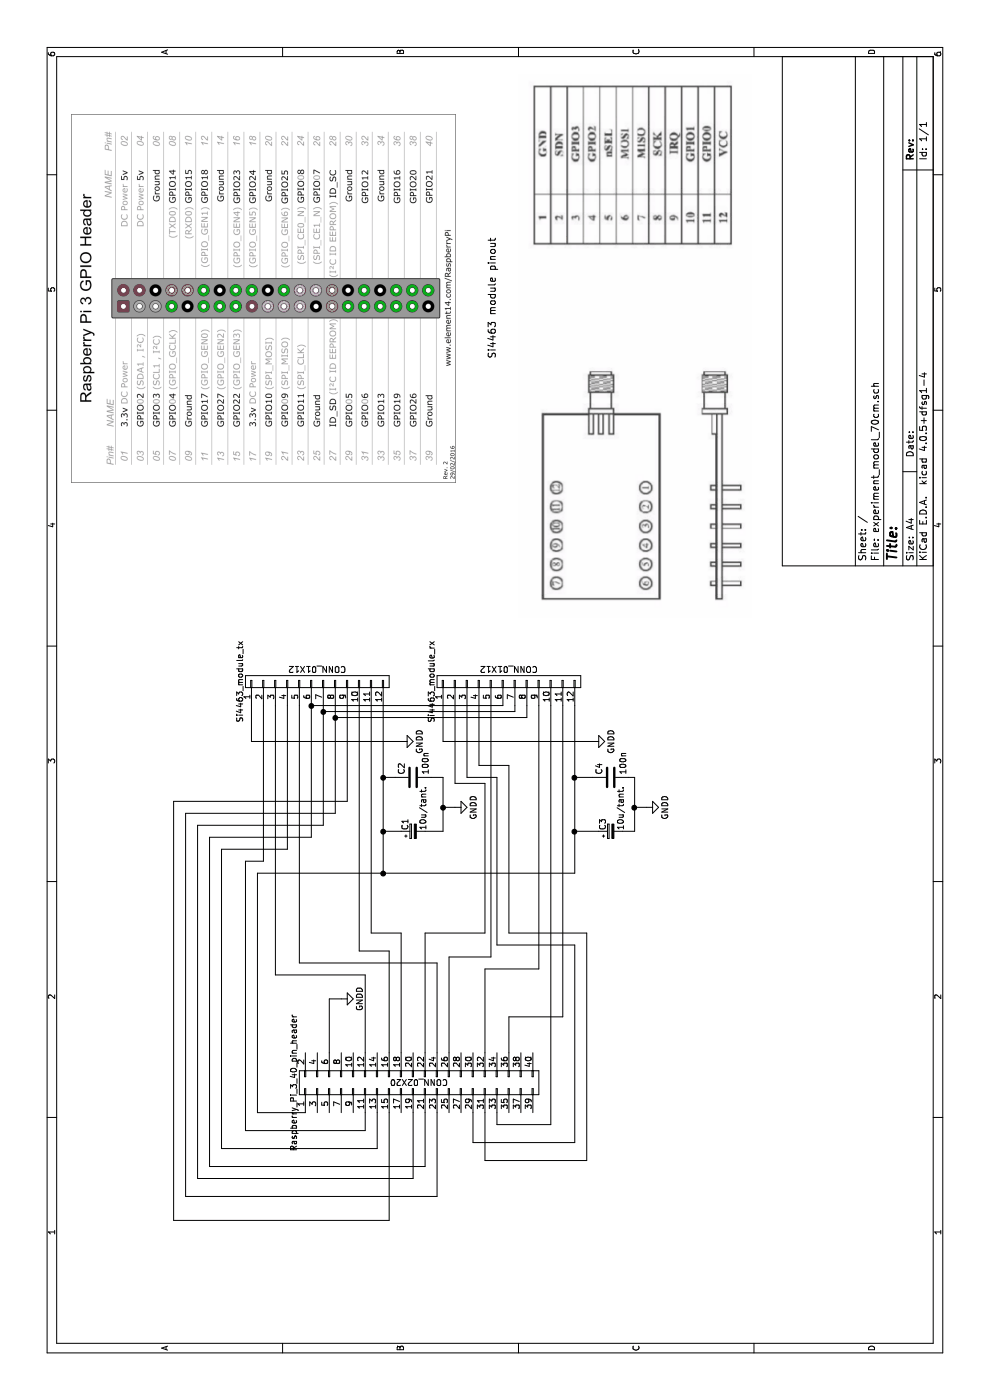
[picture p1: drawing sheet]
EESchema Schematic File Version 2
LIBS:power
LIBS:device
LIBS:transistors
LIBS:conn
LIBS:linear
LIBS:regul
LIBS:74xx
LIBS:cmos4000
LIBS:adc-dac
LIBS:memory
LIBS:xilinx
LIBS:microcontrollers
LIBS:dsp
LIBS:microchip
LIBS:analog_switches
LIBS:motorola
LIBS:texas
LIBS:intel
LIBS:audio
LIBS:interface
LIBS:digital-audio
LIBS:philips
LIBS:display
LIBS:cypress
LIBS:siliconi
LIBS:opto
LIBS:atmel
LIBS:contrib
LIBS:valves
LIBS:experiment_model_70cm-cache
EELAYER 25 0
EELAYER END
$Descr A4 11693 8268
encoding utf-8
Sheet 1 1
Title ""
Date ""
Rev ""
Comp ""
Comment1 ""
Comment2 ""
Comment3 ""
Comment4 ""
$EndDescr
$Comp
L CONN_01X12 Si4463_module_tx
U 1 1
P 6000 2650
F 0 "Si4463_module_tx" H 6000 3300 50  0000 C CNN
F 1 "CONN_01X12" V 6100 2650 50  0000 C CNN
F 2 "" H 6000 2650 50  0000 C CNN
F 3 "" H 6000 2650 50  0000 C CNN
	1    6000 2650
	1    0    0    -1  
$EndComp
$Comp
L CONN_01X12 Si4463_module_rx
U 1 1
P 6000 4250
F 0 "Si4463_module_rx" H 6000 4900 50  0000 C CNN
F 1 "CONN_01X12" V 6100 4250 50  0000 C CNN
F 2 "" H 6000 4250 50  0000 C CNN
F 3 "" H 6000 4250 50  0000 C CNN
	1    6000 4250
	1    0    0    -1  
$EndComp
$Comp
L CONN_02X20 Raspberry_Pi_3_40_pin_header
U 1 1
P 2650 3500
F 0 "Raspberry_Pi_3_40_pin_header" H 2650 4550 50  0000 C CNN
F 1 "CONN_02X20" V 2650 3500 50  0000 C CNN
F 2 "" H 2650 2550 50  0000 C CNN
F 3 "" H 2650 2550 50  0000 C CNN
	1    2650 3500
	1    0    0    -1  
$EndComp
$Comp
L GNDD #PWR?
U 1 1
P 3350 2850
F 0 "#PWR?" H 3350 2600 50  0001 C CNN
F 1 "GNDD" H 3350 2700 50  0000 C CNN
F 2 "" H 3350 2850 50  0000 C CNN
F 3 "" H 3350 2850 50  0000 C CNN
	1    3350 2850
	1    0    0    -1  
$EndComp
$Comp
L GNDD #PWR?
U 1 1
P 5500 3350
F 0 "#PWR?" H 5500 3100 50  0001 C CNN
F 1 "GNDD" H 5500 3200 50  0000 C CNN
F 2 "" H 5500 3350 50  0000 C CNN
F 3 "" H 5500 3350 50  0000 C CNN
	1    5500 3350
	1    0    0    -1  
$EndComp
$Comp
L GNDD #PWR?
U 1 1
P 5500 4950
F 0 "#PWR?" H 5500 4700 50  0001 C CNN
F 1 "GNDD" H 5500 4800 50  0000 C CNN
F 2 "" H 5500 4950 50  0000 C CNN
F 3 "" H 5500 4950 50  0000 C CNN
	1    5500 4950
	1    0    0    -1  
$EndComp
$Comp
L C C2
U 1 1
P 5200 3450
F 0 "C2" H 5225 3550 50  0000 L CNN
F 1 "100n" H 5225 3350 50  0000 L CNN
F 2 "" H 5238 3300 50  0000 C CNN
F 3 "" H 5200 3450 50  0000 C CNN
	1    5200 3450
	1    0    0    -1  
$EndComp
$Comp
L C C4
U 1 1
P 5200 5100
F 0 "C4" H 5225 5200 50  0000 L CNN
F 1 "100n" H 5225 5000 50  0000 L CNN
F 2 "" H 5238 4950 50  0000 C CNN
F 3 "" H 5200 5100 50  0000 C CNN
	1    5200 5100
	1    0    0    -1  
$EndComp
$Comp
L CP_Small C1
U 1 1
P 4750 3450
F 0 "C1" H 4760 3520 50  0000 L CNN
F 1 "10u/tant." H 4760 3370 50  0000 L CNN
F 2 "" H 4750 3450 50  0000 C CNN
F 3 "" H 4750 3450 50  0000 C CNN
	1    4750 3450
	1    0    0    -1  
$EndComp
$Comp
L CP_Small C3
U 1 1
P 4750 5100
F 0 "C3" H 4760 5170 50  0000 L CNN
F 1 "10u/tant." H 4760 5020 50  0000 L CNN
F 2 "" H 4750 5100 50  0000 C CNN
F 3 "" H 4750 5100 50  0000 C CNN
	1    4750 5100
	1    0    0    -1  
$EndComp
$Comp
L GNDD #PWR?
U 1 1
P 4950 3800
F 0 "#PWR?" H 4950 3550 50  0001 C CNN
F 1 "GNDD" H 4950 3650 50  0000 C CNN
F 2 "" H 4950 3800 50  0000 C CNN
F 3 "" H 4950 3800 50  0000 C CNN
	1    4950 3800
	1    0    0    -1  
$EndComp
$Comp
L GNDD #PWR?
U 1 1
P 4950 5400
F 0 "#PWR?" H 4950 5150 50  0001 C CNN
F 1 "GNDD" H 4950 5250 50  0000 C CNN
F 2 "" H 4950 5400 50  0000 C CNN
F 3 "" H 4950 5400 50  0000 C CNN
	1    4950 5400
	1    0    0    -1  
$EndComp
Wire Wire Line
	5800 3200 4400 3200
Wire Wire Line
	4400 2150 4400 4800
Wire Wire Line
	4400 2150 2400 2150
Wire Wire Line
	2400 2150 2400 2550
Wire Wire Line
	4400 4800 5800 4800
Connection ~ 4400 3200
Wire Wire Line
	5500 3350 5500 2100
Wire Wire Line
	5500 2100 5800 2100
Wire Wire Line
	5500 3700 5500 4950
Wire Wire Line
	5500 3700 5800 3700
Wire Wire Line
	4750 3350 4750 3200
Connection ~ 4750 3200
Wire Wire Line
	5200 3300 5200 3200
Connection ~ 5200 3200
Wire Wire Line
	4750 5000 4750 4800
Connection ~ 4750 4800
Wire Wire Line
	5200 4800 5200 4950
Connection ~ 5200 4800
Wire Wire Line
	4750 5200 4750 5300
Wire Wire Line
	4750 5300 5200 5300
Wire Wire Line
	5200 5300 5200 5250
Wire Wire Line
	4950 5400 4950 5300
Connection ~ 4950 5300
Wire Wire Line
	4750 3550 4750 3700
Wire Wire Line
	4750 3700 5200 3700
Wire Wire Line
	5200 3700 5200 3600
Wire Wire Line
	4950 3800 4950 3700
Connection ~ 4950 3700
Wire Wire Line
	5800 2200 4500 2200
Wire Wire Line
	4500 2200 4500 2050
Wire Wire Line
	4500 2050 2250 2050
Wire Wire Line
	2250 2050 2250 3050
Wire Wire Line
	2250 3050 2400 3050
Wire Wire Line
	3350 2850 3350 2750
Wire Wire Line
	3350 2750 2900 2750
Wire Wire Line
	5800 2300 3550 2300
Wire Wire Line
	3550 2300 3550 3050
Wire Wire Line
	3550 3050 2900 3050
Wire Wire Line
	5800 2400 4600 2400
Wire Wire Line
	4600 2400 4600 1850
Wire Wire Line
	4600 1850 2100 1850
Wire Wire Line
	2100 1850 2100 3150
Wire Wire Line
	2100 3150 2400 3150
Wire Wire Line
	5800 2500 3650 2500
Wire Wire Line
	3650 2500 3650 3650
Wire Wire Line
	3650 3650 2900 3650
Wire Wire Line
	5800 2600 4700 2600
Wire Wire Line
	4700 2600 4700 1750
Wire Wire Line
	4700 1750 1950 1750
Wire Wire Line
	1950 1750 1950 3550
Wire Wire Line
	1950 3550 2400 3550
Wire Wire Line
	5800 2700 4800 2700
Wire Wire Line
	4800 2700 4800 1650
Wire Wire Line
	4800 1650 1850 1650
Wire Wire Line
	1850 1650 1850 3450
Wire Wire Line
	1850 3450 2400 3450
Wire Wire Line
	5800 2800 4900 2800
Wire Wire Line
	4900 2800 4900 1550
Wire Wire Line
	4900 1550 1700 1550
Wire Wire Line
	1700 1550 1700 3650
Wire Wire Line
	1700 3650 2400 3650
Wire Wire Line
	5000 2900 5800 2900
Wire Wire Line
	5000 2900 5000 1450
Wire Wire Line
	5000 1450 1500 1450
Wire Wire Line
	1500 1450 1500 3250
Wire Wire Line
	1500 3250 2400 3250
Wire Wire Line
	5800 3000 3750 3000
Wire Wire Line
	3750 3000 3750 3250
Wire Wire Line
	3750 3250 2900 3250
Wire Wire Line
	5800 3100 3900 3100
Wire Wire Line
	3900 3100 3900 3350
Wire Wire Line
	3900 3350 2900 3350
Wire Wire Line
	5800 3800 5150 3800
Wire Wire Line
	5150 3800 5150 4050
Wire Wire Line
	5150 4050 3900 4050
Wire Wire Line
	3900 4050 3900 3550
Wire Wire Line
	3900 3550 2900 3550
Wire Wire Line
	5800 3900 5200 3900
Wire Wire Line
	5200 3900 5200 4150
Wire Wire Line
	5200 4150 3800 4150
Wire Wire Line
	3800 4150 3800 4800
Wire Wire Line
	3800 4800 2150 4800
Wire Wire Line
	2150 4800 2150 3950
Wire Wire Line
	2150 3950 2400 3950
Wire Wire Line
	5800 4000 5300 4000
Wire Wire Line
	5300 4000 5300 4250
Wire Wire Line
	5300 4250 3900 4250
Wire Wire Line
	3900 4250 3900 4900
Wire Wire Line
	3900 4900 2000 4900
Wire Wire Line
	2000 4900 2000 4050
Wire Wire Line
	2000 4050 2400 4050
Wire Wire Line
	5800 4100 3700 4100
Wire Wire Line
	3700 4100 3700 3750
Wire Wire Line
	3700 3750 2900 3750
Wire Wire Line
	5800 4200 5800 2600
Wire Wire Line
	5800 4300 5750 4300
Wire Wire Line
	5750 4300 5750 2700
Connection ~ 5750 2700
Connection ~ 5800 2600
Wire Wire Line
	5800 4400 5700 4400
Wire Wire Line
	5700 4400 5700 2800
Connection ~ 5700 2800
Wire Wire Line
	5800 4500 3600 4500
Wire Wire Line
	3600 4500 3600 4050
Wire Wire Line
	3600 4050 2900 4050
Wire Wire Line
	5800 4600 2300 4600
Wire Wire Line
	2300 4600 2300 4150
Wire Wire Line
	2300 4150 2400 4150
Wire Wire Line
	5800 4700 3200 4700
Wire Wire Line
	3200 4700 3200 4250
Wire Wire Line
	3200 4250 2900 4250
Text Notes 8700 4150 0    60   ~ 0
Si4463 module pinout
$EndSCHEMATC
